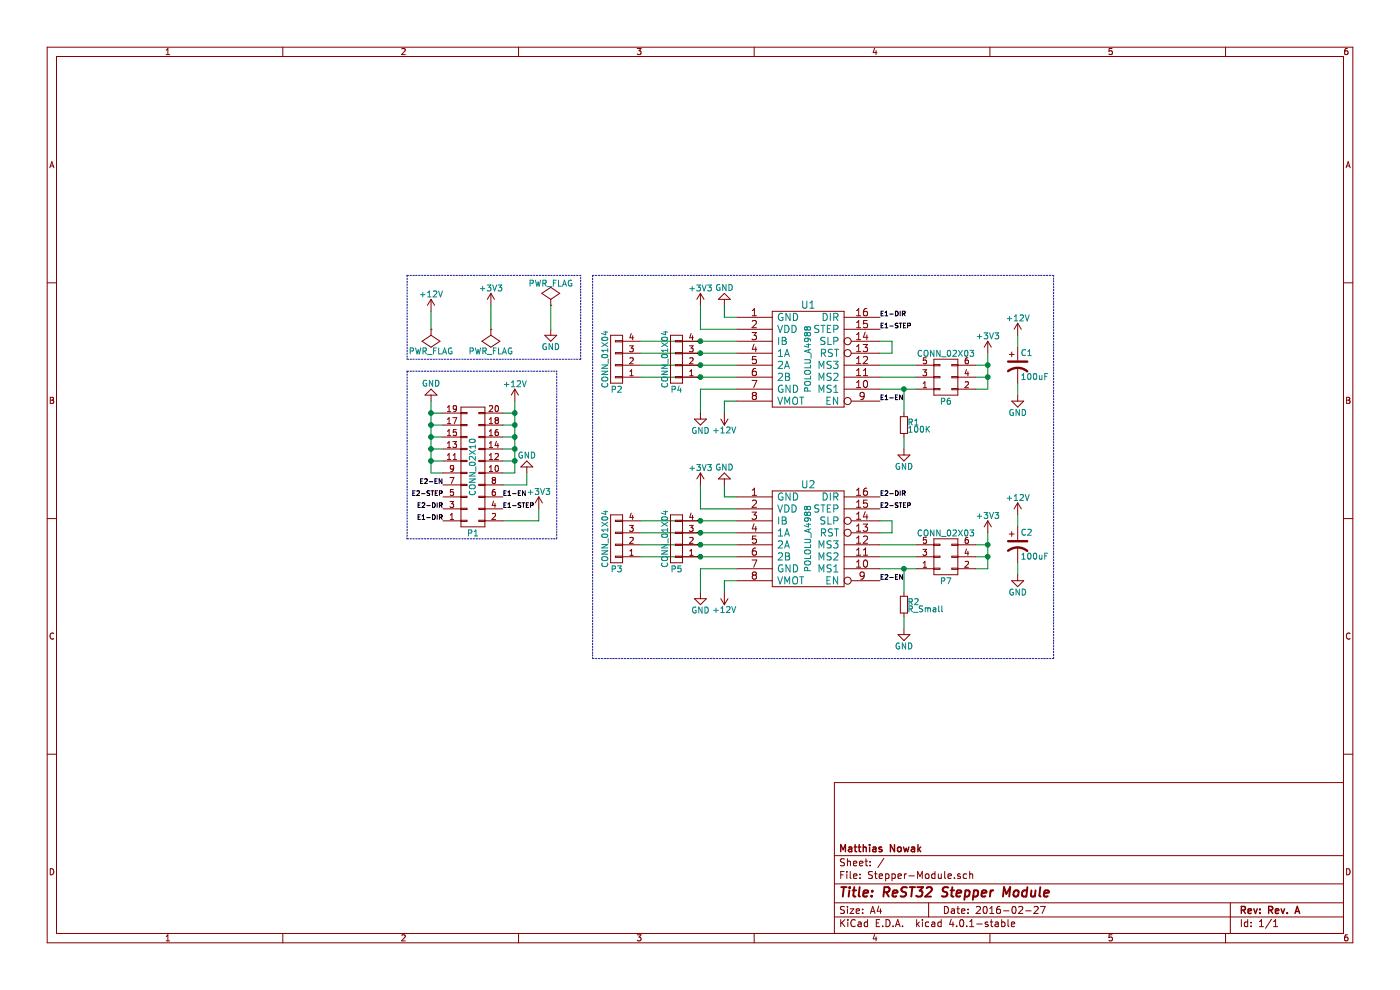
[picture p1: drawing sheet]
EESchema Schematic File Version 2
LIBS:power
LIBS:device
LIBS:transistors
LIBS:conn
LIBS:linear
LIBS:regul
LIBS:74xx
LIBS:cmos4000
LIBS:adc-dac
LIBS:memory
LIBS:xilinx
LIBS:microcontrollers
LIBS:dsp
LIBS:microchip
LIBS:analog_switches
LIBS:motorola
LIBS:texas
LIBS:intel
LIBS:audio
LIBS:interface
LIBS:digital-audio
LIBS:philips
LIBS:display
LIBS:cypress
LIBS:siliconi
LIBS:opto
LIBS:atmel
LIBS:contrib
LIBS:valves
LIBS:ReST-Library
LIBS:Stepper-Module-cache
EELAYER 25 0
EELAYER END
$Descr A4 11693 8268
encoding utf-8
Sheet 1 1
Title "ReST32 Stepper Module"
Date "2016-02-27"
Rev "Rev. A"
Comp "Matthias Nowak"
Comment1 ""
Comment2 ""
Comment3 ""
Comment4 ""
$EndDescr
$Comp
L POLOLU_A4988 U1
U 1 1
P 6750 3000
F 0 "U1" H 6750 3450 60  0000 C CNN
F 1 "POLOLU_A4988" V 6750 3000 50  0000 C CNN
F 2 "ReST-Library:SWDIP8_.6W" H 6750 3000 60  0001 C CNN
F 3 "" H 6750 3000 60  0000 C CNN
	1    6750 3000
	1    0    0    -1  
$EndComp
$Comp
L +12V #PWR01
U 1 1
P 6050 3450
F 0 "#PWR01" H 6050 3300 50  0001 C CNN
F 1 "+12V" H 6050 3590 50  0000 C CNN
F 2 "" H 6050 3450 50  0000 C CNN
F 3 "" H 6050 3450 50  0000 C CNN
	1    6050 3450
	-1   0    0    1   
$EndComp
$Comp
L +3V3 #PWR02
U 1 1
P 5850 2550
F 0 "#PWR02" H 5850 2400 50  0001 C CNN
F 1 "+3V3" H 5850 2690 50  0000 C CNN
F 2 "" H 5850 2550 50  0000 C CNN
F 3 "" H 5850 2550 50  0000 C CNN
	1    5850 2550
	1    0    0    -1  
$EndComp
$Comp
L GND #PWR03
U 1 1
P 5850 3450
F 0 "#PWR03" H 5850 3200 50  0001 C CNN
F 1 "GND" H 5850 3300 50  0000 C CNN
F 2 "" H 5850 3450 50  0000 C CNN
F 3 "" H 5850 3450 50  0000 C CNN
	1    5850 3450
	1    0    0    -1  
$EndComp
$Comp
L CONN_01X04 P2
U 1 1
P 5150 3000
F 0 "P2" H 5150 3250 50  0000 C CNN
F 1 "CONN_01X04" V 5250 3000 50  0000 C CNN
F 2 "2:mpt_0,5%2f4-2,54" H 5150 3000 50  0001 C CNN
F 3 "" H 5150 3000 50  0000 C CNN
	1    5150 3000
	-1   0    0    1   
$EndComp
$Comp
L CONN_02X03 P6
U 1 1
P 7900 3150
F 0 "P6" H 7900 3350 50  0000 C CNN
F 1 "CONN_02X03" H 7900 2950 50  0000 C CNN
F 2 "Pin_Headers:Pin_Header_Straight_2x03" H 7900 1950 50  0001 C CNN
F 3 "" H 7900 1950 50  0000 C CNN
	1    7900 3150
	1    0    0    1   
$EndComp
$Comp
L CP1 C1
U 1 1
P 8500 3050
F 0 "C1" H 8525 3150 50  0000 L CNN
F 1 "100uF" H 8525 2950 50  0000 L CNN
F 2 "ok-polcaps-panasonic:CP-PANASONIC-SMT_D8" H 8500 3050 50  0001 C CNN
F 3 "" H 8500 3050 50  0000 C CNN
	1    8500 3050
	1    0    0    -1  
$EndComp
$Comp
L R_Small R1
U 1 1
P 7550 3550
F 0 "R1" H 7580 3570 50  0000 L CNN
F 1 "100K" H 7580 3510 50  0000 L CNN
F 2 "Resistors_SMD:R_0805_HandSoldering" H 7550 3550 50  0001 C CNN
F 3 "" H 7550 3550 50  0000 C CNN
	1    7550 3550
	1    0    0    -1  
$EndComp
Wire Wire Line
	6050 3450 6050 3350
Wire Wire Line
	6050 3350 6150 3350
Wire Wire Line
	5850 3450 5850 3250
Wire Wire Line
	5850 3250 6150 3250
$Comp
L GND #PWR04
U 1 1
P 6050 2550
F 0 "#PWR04" H 6050 2300 50  0001 C CNN
F 1 "GND" H 6050 2400 50  0000 C CNN
F 2 "" H 6050 2550 50  0000 C CNN
F 3 "" H 6050 2550 50  0000 C CNN
	1    6050 2550
	-1   0    0    1   
$EndComp
Wire Wire Line
	6150 2650 6050 2650
Wire Wire Line
	6050 2650 6050 2550
Wire Wire Line
	5850 2550 5850 2750
Wire Wire Line
	5850 2750 6150 2750
Wire Wire Line
	5350 2850 6150 2850
Wire Wire Line
	5350 2950 6150 2950
Wire Wire Line
	5350 3050 6150 3050
Wire Wire Line
	5350 3150 6150 3150
Wire Wire Line
	7350 2950 7450 2950
Wire Wire Line
	7450 2950 7450 2850
Wire Wire Line
	7450 2850 7350 2850
Wire Wire Line
	7350 3250 7650 3250
Wire Wire Line
	7650 3150 7350 3150
Wire Wire Line
	7350 3050 7650 3050
Wire Wire Line
	7550 3450 7550 3250
Connection ~ 7550 3250
$Comp
L GND #PWR05
U 1 1
P 7550 3750
F 0 "#PWR05" H 7550 3500 50  0001 C CNN
F 1 "GND" H 7550 3600 50  0000 C CNN
F 2 "" H 7550 3750 50  0000 C CNN
F 3 "" H 7550 3750 50  0000 C CNN
	1    7550 3750
	1    0    0    -1  
$EndComp
Wire Wire Line
	7550 3750 7550 3650
$Comp
L +3V3 #PWR06
U 1 1
P 8250 2950
F 0 "#PWR06" H 8250 2800 50  0001 C CNN
F 1 "+3V3" H 8250 3090 50  0000 C CNN
F 2 "" H 8250 2950 50  0000 C CNN
F 3 "" H 8250 2950 50  0000 C CNN
	1    8250 2950
	1    0    0    -1  
$EndComp
Wire Wire Line
	8250 3250 8150 3250
Wire Wire Line
	8250 2950 8250 3250
Wire Wire Line
	8250 3050 8150 3050
Connection ~ 8250 3050
Wire Wire Line
	8150 3150 8250 3150
Connection ~ 8250 3150
$Comp
L +12V #PWR07
U 1 1
P 8500 2800
F 0 "#PWR07" H 8500 2650 50  0001 C CNN
F 1 "+12V" H 8500 2940 50  0000 C CNN
F 2 "" H 8500 2800 50  0000 C CNN
F 3 "" H 8500 2800 50  0000 C CNN
	1    8500 2800
	1    0    0    -1  
$EndComp
$Comp
L GND #PWR08
U 1 1
P 8500 3300
F 0 "#PWR08" H 8500 3050 50  0001 C CNN
F 1 "GND" H 8500 3150 50  0000 C CNN
F 2 "" H 8500 3300 50  0000 C CNN
F 3 "" H 8500 3300 50  0000 C CNN
	1    8500 3300
	1    0    0    -1  
$EndComp
Wire Wire Line
	8500 2800 8500 2900
Wire Wire Line
	8500 3200 8500 3300
Text Label 7350 3350 0    39   ~ 0
E1-EN
Text Label 7350 2750 0    39   ~ 0
E1-STEP
Text Label 7350 2650 0    39   ~ 0
E1-DIR
$Comp
L POLOLU_A4988 U2
U 1 1
P 6750 4500
F 0 "U2" H 6750 4950 60  0000 C CNN
F 1 "POLOLU_A4988" V 6750 4500 50  0000 C CNN
F 2 "ReST-Library:SWDIP8_.6W" H 6750 4500 60  0001 C CNN
F 3 "" H 6750 4500 60  0000 C CNN
	1    6750 4500
	1    0    0    -1  
$EndComp
$Comp
L +12V #PWR09
U 1 1
P 6050 4950
F 0 "#PWR09" H 6050 4800 50  0001 C CNN
F 1 "+12V" H 6050 5090 50  0000 C CNN
F 2 "" H 6050 4950 50  0000 C CNN
F 3 "" H 6050 4950 50  0000 C CNN
	1    6050 4950
	-1   0    0    1   
$EndComp
$Comp
L +3V3 #PWR010
U 1 1
P 5850 4050
F 0 "#PWR010" H 5850 3900 50  0001 C CNN
F 1 "+3V3" H 5850 4190 50  0000 C CNN
F 2 "" H 5850 4050 50  0000 C CNN
F 3 "" H 5850 4050 50  0000 C CNN
	1    5850 4050
	1    0    0    -1  
$EndComp
$Comp
L GND #PWR011
U 1 1
P 5850 4950
F 0 "#PWR011" H 5850 4700 50  0001 C CNN
F 1 "GND" H 5850 4800 50  0000 C CNN
F 2 "" H 5850 4950 50  0000 C CNN
F 3 "" H 5850 4950 50  0000 C CNN
	1    5850 4950
	1    0    0    -1  
$EndComp
$Comp
L CONN_01X04 P3
U 1 1
P 5150 4500
F 0 "P3" H 5150 4750 50  0000 C CNN
F 1 "CONN_01X04" V 5250 4500 50  0000 C CNN
F 2 "2:mpt_0,5%2f4-2,54" H 5150 4500 50  0001 C CNN
F 3 "" H 5150 4500 50  0000 C CNN
	1    5150 4500
	-1   0    0    1   
$EndComp
$Comp
L CONN_02X03 P7
U 1 1
P 7900 4650
F 0 "P7" H 7900 4850 50  0000 C CNN
F 1 "CONN_02X03" H 7900 4450 50  0000 C CNN
F 2 "Pin_Headers:Pin_Header_Straight_2x03" H 7900 3450 50  0001 C CNN
F 3 "" H 7900 3450 50  0000 C CNN
	1    7900 4650
	1    0    0    1   
$EndComp
$Comp
L CP1 C2
U 1 1
P 8500 4550
F 0 "C2" H 8525 4650 50  0000 L CNN
F 1 "100uF" H 8525 4450 50  0000 L CNN
F 2 "ok-polcaps-panasonic:CP-PANASONIC-SMT_D8" H 8500 4550 50  0001 C CNN
F 3 "" H 8500 4550 50  0000 C CNN
	1    8500 4550
	1    0    0    -1  
$EndComp
$Comp
L R_Small R2
U 1 1
P 7550 5050
F 0 "R2" H 7580 5070 50  0000 L CNN
F 1 "R_Small" H 7580 5010 50  0000 L CNN
F 2 "Resistors_SMD:R_0805_HandSoldering" H 7550 5050 50  0001 C CNN
F 3 "" H 7550 5050 50  0000 C CNN
	1    7550 5050
	1    0    0    -1  
$EndComp
Wire Wire Line
	6050 4950 6050 4850
Wire Wire Line
	6050 4850 6150 4850
Wire Wire Line
	5850 4950 5850 4750
Wire Wire Line
	5850 4750 6150 4750
$Comp
L GND #PWR012
U 1 1
P 6050 4050
F 0 "#PWR012" H 6050 3800 50  0001 C CNN
F 1 "GND" H 6050 3900 50  0000 C CNN
F 2 "" H 6050 4050 50  0000 C CNN
F 3 "" H 6050 4050 50  0000 C CNN
	1    6050 4050
	-1   0    0    1   
$EndComp
Wire Wire Line
	6150 4150 6050 4150
Wire Wire Line
	6050 4150 6050 4050
Wire Wire Line
	5850 4050 5850 4250
Wire Wire Line
	5850 4250 6150 4250
Wire Wire Line
	5350 4350 6150 4350
Wire Wire Line
	5350 4450 6150 4450
Wire Wire Line
	5350 4550 6150 4550
Wire Wire Line
	5350 4650 6150 4650
Wire Wire Line
	7350 4450 7450 4450
Wire Wire Line
	7450 4450 7450 4350
Wire Wire Line
	7450 4350 7350 4350
Wire Wire Line
	7350 4750 7650 4750
Wire Wire Line
	7650 4650 7350 4650
Wire Wire Line
	7350 4550 7650 4550
Wire Wire Line
	7550 4950 7550 4750
Connection ~ 7550 4750
$Comp
L GND #PWR013
U 1 1
P 7550 5250
F 0 "#PWR013" H 7550 5000 50  0001 C CNN
F 1 "GND" H 7550 5100 50  0000 C CNN
F 2 "" H 7550 5250 50  0000 C CNN
F 3 "" H 7550 5250 50  0000 C CNN
	1    7550 5250
	1    0    0    -1  
$EndComp
Wire Wire Line
	7550 5250 7550 5150
$Comp
L +3V3 #PWR014
U 1 1
P 8250 4450
F 0 "#PWR014" H 8250 4300 50  0001 C CNN
F 1 "+3V3" H 8250 4590 50  0000 C CNN
F 2 "" H 8250 4450 50  0000 C CNN
F 3 "" H 8250 4450 50  0000 C CNN
	1    8250 4450
	1    0    0    -1  
$EndComp
Wire Wire Line
	8250 4750 8150 4750
Wire Wire Line
	8250 4450 8250 4750
Wire Wire Line
	8250 4550 8150 4550
Connection ~ 8250 4550
Wire Wire Line
	8150 4650 8250 4650
Connection ~ 8250 4650
$Comp
L +12V #PWR015
U 1 1
P 8500 4300
F 0 "#PWR015" H 8500 4150 50  0001 C CNN
F 1 "+12V" H 8500 4440 50  0000 C CNN
F 2 "" H 8500 4300 50  0000 C CNN
F 3 "" H 8500 4300 50  0000 C CNN
	1    8500 4300
	1    0    0    -1  
$EndComp
$Comp
L GND #PWR016
U 1 1
P 8500 4800
F 0 "#PWR016" H 8500 4550 50  0001 C CNN
F 1 "GND" H 8500 4650 50  0000 C CNN
F 2 "" H 8500 4800 50  0000 C CNN
F 3 "" H 8500 4800 50  0000 C CNN
	1    8500 4800
	1    0    0    -1  
$EndComp
Wire Wire Line
	8500 4300 8500 4400
Wire Wire Line
	8500 4700 8500 4800
Text Label 7350 4850 0    39   ~ 0
E2-EN
Text Label 7350 4250 0    39   ~ 0
E2-STEP
Text Label 7350 4150 0    39   ~ 0
E2-DIR
$Comp
L +3V3 #PWR017
U 1 1
P 4500 4250
F 0 "#PWR017" H 4500 4100 50  0001 C CNN
F 1 "+3V3" H 4500 4390 50  0000 C CNN
F 2 "" H 4500 4250 50  0000 C CNN
F 3 "" H 4500 4250 50  0000 C CNN
	1    4500 4250
	1    0    0    -1  
$EndComp
Text Label 3700 4350 2    39   ~ 0
E1-DIR
Text Label 4200 4250 0    39   ~ 0
E1-STEP
Text Label 4200 4150 0    39   ~ 0
E1-EN
Text Label 3700 4250 2    39   ~ 0
E2-DIR
Text Label 3700 4150 2    39   ~ 0
E2-STEP
Text Label 3700 4050 2    39   ~ 0
E2-EN
$Comp
L +12V #PWR018
U 1 1
P 4300 3350
F 0 "#PWR018" H 4300 3200 50  0001 C CNN
F 1 "+12V" H 4300 3490 50  0000 C CNN
F 2 "" H 4300 3350 50  0000 C CNN
F 3 "" H 4300 3350 50  0000 C CNN
	1    4300 3350
	1    0    0    -1  
$EndComp
$Comp
L GND #PWR019
U 1 1
P 3600 3350
F 0 "#PWR019" H 3600 3100 50  0001 C CNN
F 1 "GND" H 3600 3200 50  0000 C CNN
F 2 "" H 3600 3350 50  0000 C CNN
F 3 "" H 3600 3350 50  0000 C CNN
	1    3600 3350
	-1   0    0    1   
$EndComp
Wire Wire Line
	3600 3550 3700 3550
Wire Wire Line
	3600 3350 3600 3950
Wire Wire Line
	3600 3650 3700 3650
Connection ~ 3600 3550
Wire Wire Line
	3600 3750 3700 3750
Connection ~ 3600 3650
Wire Wire Line
	3600 3850 3700 3850
Connection ~ 3600 3750
Wire Wire Line
	3600 3950 3700 3950
Connection ~ 3600 3850
Wire Wire Line
	4300 3550 4200 3550
Wire Wire Line
	4300 3650 4200 3650
Connection ~ 4300 3550
Wire Wire Line
	4300 3750 4200 3750
Connection ~ 4300 3650
Wire Wire Line
	4300 3850 4200 3850
Connection ~ 4300 3750
Wire Wire Line
	4300 3950 4200 3950
Connection ~ 4300 3850
$Comp
L PWR_FLAG #FLG020
U 1 1
P 4100 2750
F 0 "#FLG020" H 4100 2845 50  0001 C CNN
F 1 "PWR_FLAG" H 4100 2930 50  0000 C CNN
F 2 "" H 4100 2750 50  0000 C CNN
F 3 "" H 4100 2750 50  0000 C CNN
	1    4100 2750
	-1   0    0    1   
$EndComp
$Comp
L PWR_FLAG #FLG021
U 1 1
P 3600 2750
F 0 "#FLG021" H 3600 2845 50  0001 C CNN
F 1 "PWR_FLAG" H 3600 2930 50  0000 C CNN
F 2 "" H 3600 2750 50  0000 C CNN
F 3 "" H 3600 2750 50  0000 C CNN
	1    3600 2750
	-1   0    0    1   
$EndComp
$Comp
L PWR_FLAG #FLG022
U 1 1
P 4600 2550
F 0 "#FLG022" H 4600 2645 50  0001 C CNN
F 1 "PWR_FLAG" H 4600 2730 50  0000 C CNN
F 2 "" H 4600 2550 50  0000 C CNN
F 3 "" H 4600 2550 50  0000 C CNN
	1    4600 2550
	1    0    0    -1  
$EndComp
$Comp
L +12V #PWR023
U 1 1
P 3600 2600
F 0 "#PWR023" H 3600 2450 50  0001 C CNN
F 1 "+12V" H 3600 2740 50  0000 C CNN
F 2 "" H 3600 2600 50  0000 C CNN
F 3 "" H 3600 2600 50  0000 C CNN
	1    3600 2600
	1    0    0    -1  
$EndComp
Wire Wire Line
	3600 2600 3600 2750
$Comp
L +3V3 #PWR024
U 1 1
P 4100 2550
F 0 "#PWR024" H 4100 2400 50  0001 C CNN
F 1 "+3V3" H 4100 2690 50  0000 C CNN
F 2 "" H 4100 2550 50  0000 C CNN
F 3 "" H 4100 2550 50  0000 C CNN
	1    4100 2550
	1    0    0    -1  
$EndComp
Wire Wire Line
	4100 2750 4100 2550
$Comp
L GND #PWR025
U 1 1
P 4600 2750
F 0 "#PWR025" H 4600 2500 50  0001 C CNN
F 1 "GND" H 4600 2600 50  0000 C CNN
F 2 "" H 4600 2750 50  0000 C CNN
F 3 "" H 4600 2750 50  0000 C CNN
	1    4600 2750
	1    0    0    -1  
$EndComp
Wire Wire Line
	4600 2750 4600 2550
$Comp
L CONN_01X04 P4
U 1 1
P 5650 3000
F 0 "P4" H 5650 3250 50  0000 C CNN
F 1 "CONN_01X04" V 5750 3000 50  0000 C CNN
F 2 "Pin_Headers:Pin_Header_Straight_1x04" H 5650 3000 50  0001 C CNN
F 3 "" H 5650 3000 50  0000 C CNN
	1    5650 3000
	-1   0    0    1   
$EndComp
Connection ~ 5850 2850
Connection ~ 5850 2950
Connection ~ 5850 3050
Connection ~ 5850 3150
$Comp
L CONN_01X04 P5
U 1 1
P 5650 4500
F 0 "P5" H 5650 4750 50  0000 C CNN
F 1 "CONN_01X04" V 5750 4500 50  0000 C CNN
F 2 "Pin_Headers:Pin_Header_Straight_1x04" H 5650 4500 50  0001 C CNN
F 3 "" H 5650 4500 50  0000 C CNN
	1    5650 4500
	-1   0    0    1   
$EndComp
Connection ~ 5850 4350
Connection ~ 5850 4450
Connection ~ 5850 4550
Connection ~ 5850 4650
$Comp
L CONN_02X10 P1
U 1 1
P 3950 3900
F 0 "P1" H 3950 4450 50  0000 C CNN
F 1 "CONN_02X10" V 3950 3900 50  0000 C CNN
F 2 "Pin_Headers:Pin_Header_Angled_2x10" H 3950 2700 50  0001 C CNN
F 3 "" H 3950 2700 50  0000 C CNN
	1    3950 3900
	1    0    0    1   
$EndComp
Wire Wire Line
	4200 3450 4300 3450
Connection ~ 4300 3450
Wire Wire Line
	3700 3450 3600 3450
Connection ~ 3600 3450
Wire Wire Line
	4500 4250 4500 4350
Wire Wire Line
	4500 4350 4200 4350
Wire Wire Line
	4300 3350 4300 3950
$Comp
L GND #PWR?
U 1 1
P 4400 3950
F 0 "#PWR?" H 4400 3700 50  0001 C CNN
F 1 "GND" H 4400 3800 50  0000 C CNN
F 2 "" H 4400 3950 50  0000 C CNN
F 3 "" H 4400 3950 50  0000 C CNN
	1    4400 3950
	-1   0    0    1   
$EndComp
Wire Wire Line
	4200 4050 4400 4050
Wire Wire Line
	4400 4050 4400 3950
Wire Notes Line
	3400 2300 4850 2300
Wire Notes Line
	3400 2300 3400 3000
Wire Notes Line
	3400 3000 4850 3000
Wire Notes Line
	4850 3000 4850 2300
Wire Notes Line
	3400 3100 4650 3100
Wire Notes Line
	3400 3100 3400 4500
Wire Notes Line
	3400 4500 4650 4500
Wire Notes Line
	4650 4500 4650 3100
Wire Notes Line
	4950 2300 4950 5500
Wire Notes Line
	4950 5500 8800 5500
Wire Notes Line
	8800 5500 8800 2300
Wire Notes Line
	8800 2300 4950 2300
$EndSCHEMATC
